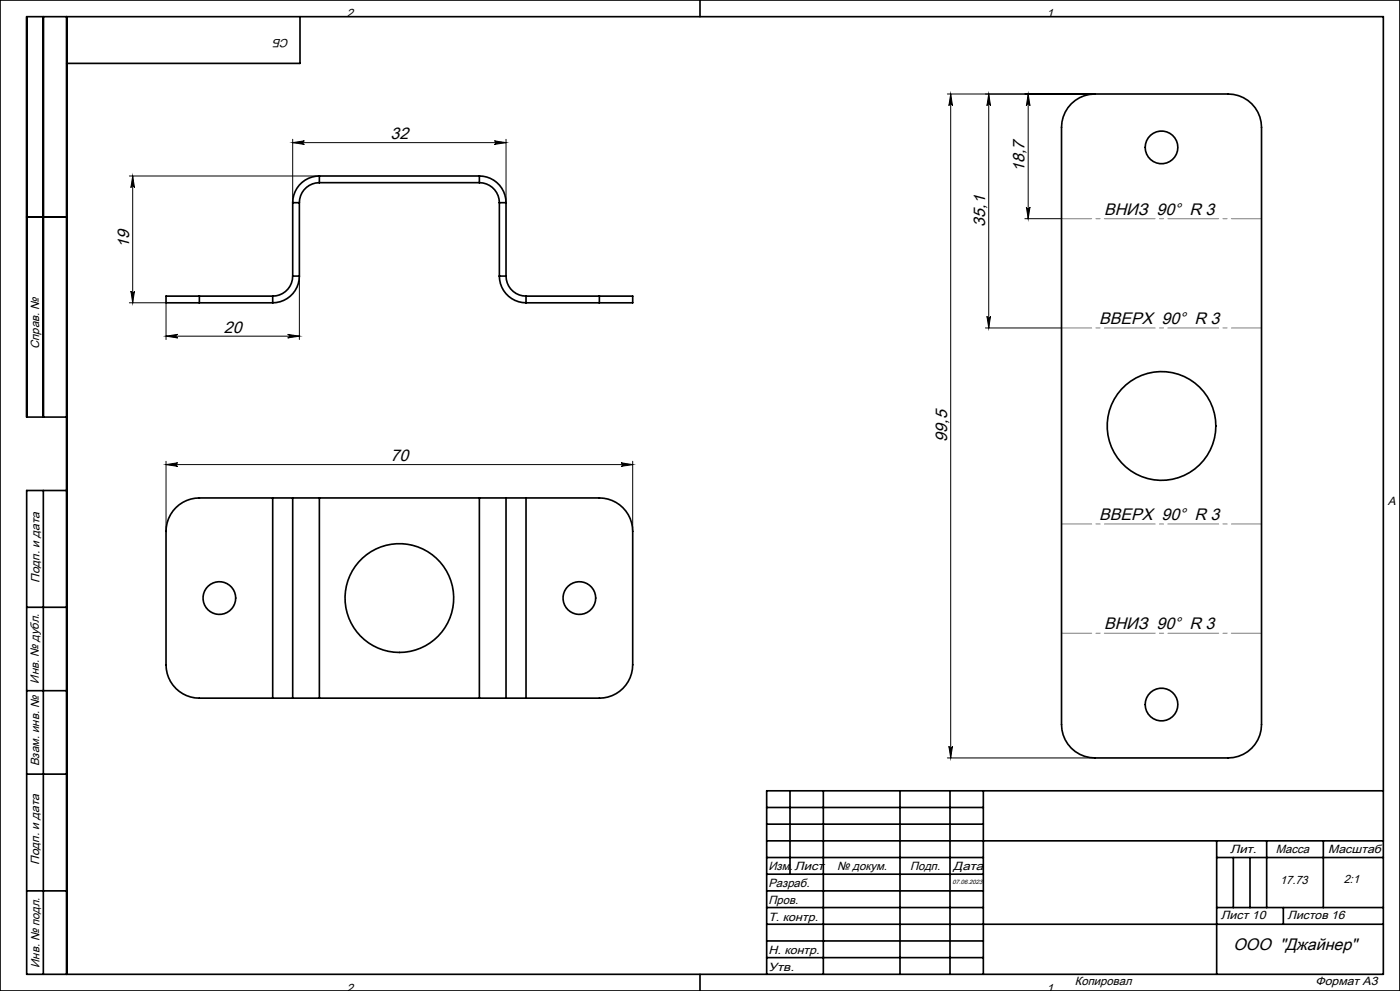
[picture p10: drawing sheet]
<svg xmlns="http://www.w3.org/2000/svg" width="420mm" height="297mm" viewBox="0 0 420 297" stroke-linecap="round" stroke-linejoin="round" font-family="sans-serif">
<g fill="none" stroke="#000" stroke-width=".3">
<path d="M284.2 28.2h44.2M285.2 28.2v199M285.2 28.2l.5 3.5a.54 .54 0 0 0-.5-.5 .54 .54 0 0 0-.5 .5zM296.6 28.2v70.1M296.6 28.2l.6 3.5a.54 .54 0 0 0-.6-.5 .54 .54 0 0 0-.5 .5zM308.5 28.2v37.3M308.5 28.2l.5 3.5a.54 .54 0 0 0-.5-.5 .54 .54 0 0 0-.6 .5zM38.8 52.7h57M39.8 52.7v38M39.8 52.7l.5 3.5a.54 .54 0 0 0-.5-.5 .54 .54 0 0 0-.5 .5zM87.8 41.7v19M87.8 42.7h64"/>
<path d="M87.8 42.7l3.5-.5a.54 .54 0 0 0-.5 .5 .54 .54 0 0 0 .5 .6zM148.3 42.2l3.5 .5-3.5 .6a.54 .54 0 0 0 .5-.6 .54 .54 0 0 0-.5-.5zM151.8 41.7v19M307.5 65.5h10.9M307.9 62a.54 .54 0 0 0 .6 .6 .54 .54 0 0 0 .5-.6l-.5 3.5zM38.8 90.7l11 .1v10.9M39.3 87.2a.54 .54 0 0 0 .5 .6 .54 .54 0 0 0 .5-.6l-.5 3.5zM89.8 82.8v18.9M295.6 98.3h22.8M296.1 94.8a.54 .54 0 0 0 .5 .5 .54 .54 0 0 0 .6-.5l-.6 3.5zM49.8 100.7l3.5-.5a.54 .54 0 0 0-.5 .5 .54 .54 0 0 0 .5 .6zM49.8 100.7h40"/>
<path d="M86.3 100.2l3.5 .5-3.5 .6a.54 .54 0 0 0 .5-.6 .54 .54 0 0 0-.5-.5zM49.8 139.2l3.5-.5a.54 .54 0 0 0-.5 .5 .54 .54 0 0 0 .5 .6zM49.8 138.2v21M49.8 139.2h140M186.3 138.7l3.5 .5-3.5 .6a.54 .54 0 0 0 .5-.6 .54 .54 0 0 0-.5-.5zM189.8 138.2v21M284.2 227.2h44.2M284.7 223.7a.54 .54 0 0 0 .5 .5 .54 .54 0 0 0 .5-.5l-.5 3.5z"/>
</g>
<g fill="none" stroke="#000" stroke-width=".5">
<path d="M0 0h420v297h-420zM13 5v120M20 5v287M90 5v14h-70M210 0v5M321.4 31.1a10 10 0 0 1 7.1-2.9h40a10 10 0 0 1 10 10v179a10 10 0 0 1-10 10h-40a10 10 0 0 1-10-10v-179a10 10 0 0 1 2.9-7.1zM95.8 52.7a8 8 0 0 0-8 8M95.8 54.7a6 6 0 0 0-6 6M95.8 52.7v2M95.8 52.7h48M95.8 54.7h48M143.8 52.7a8 8 0 0 1 8 8"/>
<path d="M143.8 54.7a6 6 0 0 1 6 6M143.8 52.7v2M8 65h12M87.8 60.7h2M87.8 60.7v22M89.8 60.7v22M149.8 60.7h2M149.8 60.7v22M151.8 60.7v22M59.8 88.7h-10v2h10M59.8 90.7h22M59.8 88.7v2"/>
<path d="M59.8 88.7h22M81.8 88.7v2M87.8 82.7a6 6 0 0 1-6 6M87.8 82.7h2M89.8 82.7a8 8 0 0 1-8 8M149.8 82.7a8 8 0 0 0 8 8M149.8 82.7h2M151.8 82.7a6 6 0 0 0 6 6M157.8 88.7v2M157.8 90.7h22M157.8 88.7h22M179.8 88.7h10v2h-10"/>
<path d="M179.8 88.7v2M20 125h-12v-120h407v287h-407v-145h12M13 147v145M81.8 149.2h6M81.8 149.2h-22a10 10 0 0 0-10 10v40a10 10 0 0 0 10 10h22M81.8 149.2v60M87.8 149.2h8M87.8 149.2v60M95.8 149.2v60M95.8 149.2h48M143.8 149.2h8M143.8 149.2v60"/>
<path d="M151.8 149.2h6M151.8 149.2v60M157.8 149.2h22a10 10 0 0 1 10 10v40a10 10 0 0 1-10 10h-22M157.8 149.2v60M8 182h12M8 207h12M81.8 209.2h6M87.8 209.2h8M95.8 209.2h48M143.8 209.2h8M151.8 209.2h6M8 232h12"/>
<path d="M237 237v25M247 237v55M270 237v55M285 237v55M295 237v55M415 237h-185v55M230 252h185M230 257h65M230 242h65M230 247h65M365 252v40M365 257h50"/>
<path d="M370 257v15M375 257v15M380 252v20M397 252v20M8 267h12M230 277h185M230 272h65M230 262h65M230 267h65M365 272h50M385 272v5M210 292v5"/>
<path d="M230 282h65M230 287h65"/>
<circle cx="348.5" cy="44.2" r="4.9"/>
<circle cx="348.5" cy="127.7" r="16.3"/>
<circle cx="65.8" cy="179.2" r="4.9"/>
<circle cx="119.8" cy="179.2" r="16.3"/>
<circle cx="173.8" cy="179.2" r="4.9"/>
<circle cx="348.5" cy="211.2" r="4.9"/>
</g>
<path d="M318.5 65.5h60M318.5 98.3h60M378.5 157h-60M378.5 189.8h-60" fill="none" stroke="#808080" stroke-width=".3" stroke-dasharray="15.2 1.3 1.3 1.3" stroke-dashoffset="6.2"/>
<g fill="#000">
<path d="M308.5 28.2l.5 3.5a.54 .54 0 0 0-.5-.5 .54 .54 0 0 0-.6 .5zM307.9 62a.54 .54 0 0 0 .6 .6 .54 .54 0 0 0 .5-.6l-.5 3.5zM296.6 28.2l.6 3.5a.54 .54 0 0 0-.6-.5 .54 .54 0 0 0-.5 .5zM296.1 94.8a.54 .54 0 0 0 .5 .5 .54 .54 0 0 0 .6-.5l-.6 3.5z"/>
<path d="M87.8 42.7l3.5-.5a.54 .54 0 0 0-.5 .5 .54 .54 0 0 0 .5 .6zM148.3 42.2l3.5 .5-3.5 .6a.54 .54 0 0 0 .5-.6 .54 .54 0 0 0-.5-.5zM49.8 100.7l3.5-.5a.54 .54 0 0 0-.5 .5 .54 .54 0 0 0 .5 .6zM86.3 100.2l3.5 .5-3.5 .6a.54 .54 0 0 0 .5-.6 .54 .54 0 0 0-.5-.5zM49.8 139.2l3.5-.5a.54 .54 0 0 0-.5 .5 .54 .54 0 0 0 .5 .6zM186.3 138.7l3.5 .5-3.5 .6a.54 .54 0 0 0 .5-.6 .54 .54 0 0 0-.5-.5z"/>
<path d="M39.3 87.2a.54 .54 0 0 0 .5 .6 .54 .54 0 0 0 .5-.6l-.5 3.5zM39.8 52.7l.5 3.5a.54 .54 0 0 0-.5-.5 .54 .54 0 0 0-.5 .5zM284.7 223.7a.54 .54 0 0 0 .5 .5 .54 .54 0 0 0 .5-.5l-.5 3.5zM285.2 28.2l.5 3.5a.54 .54 0 0 0-.5-.5 .54 .54 0 0 0-.5 .5z"/>
</g>
<g font-size="5">
<text x="117.1" y="41.7">32</text>
<text x="307.4" y="51.5" transform="rotate(-90 307.4 51.5)">18,7</text>
<text x="331.2" y="64.5">ВНИЗ 90° R 3</text>
<text x="295.5" y="67.9" transform="rotate(-90 295.5 67.9)">35,1</text>
<text x="38.7" y="74.4" transform="rotate(-90 38.7 74.4)">19</text>
<text x="67.1" y="99.7">20</text>
<text x="329.7" y="97.2">ВВЕРХ 90° R 3</text>
<text x="284.1" y="132.3" transform="rotate(-90 284.1 132.3)">99,5</text>
<text x="117.1" y="138.2">70</text>
<text x="329.7" y="156">ВВЕРХ 90° R 3</text>
<text x="331.2" y="188.6">ВНИЗ 90° R 3</text>
<text x="370.1" y="284.6">ООО &quot;Джайнер&quot;</text>
</g>
<g font-size="3.6">
<text x="104" y="5.2">2</text>
<text x="314" y="5.2">1</text>
<text x="86.8" y="11.7" transform="rotate(-180 86.8 11.7)">СБ</text>
<text x="11.7" y="104.5" transform="rotate(-90 11.7 104.5)">Справ. №</text>
<text x="416.4" y="151.2">A</text>
<text x="11.9" y="174.7" transform="rotate(-90 11.9 174.7)">Подп. и дата</text>
<text x="11.7" y="204.9" transform="rotate(-90 11.7 204.9)">Инв. № дубл.</text>
<text x="11.7" y="229.6" transform="rotate(-90 11.7 229.6)">Взам. инв. №</text>
<text x="369" y="255.7">Лит.</text>
<text x="382.8" y="255.7">Масса</text>
<text x="398.4" y="255.8">Масштаб</text>
<text x="11.7" y="259.2" transform="rotate(-90 11.7 259.2)">Подп. и дата</text>
<text x="230.5" y="260.6">Изм.</text>
<text x="238.4" y="260.6">Лист</text>
<text x="251.1" y="260.6">№ докум.</text>
<text x="273" y="260.6">Подп.</text>
<text x="286" y="260.6">Дата</text>
<text x="230.5" y="265.9">Разраб.</text>
<text x="384" y="264.9">17.73</text>
<text x="403.1" y="264.6">2:1</text>
<text x="230.5" y="275.9">Т. контр.</text>
<text x="230.6" y="270.9">Пров.</text>
<text x="366.2" y="275.5">Лист 10</text>
<text x="386.3" y="275.4">Листов 16</text>
<text x="230.6" y="285.9">Н. контр.</text>
<text x="11.9" y="290" transform="rotate(-90 11.9 290)">Инв. № подл.</text>
<text x="230.6" y="290.9">Утв.</text>
<text x="104" y="297.2">2</text>
<text x="314" y="297.2">1</text>
<text x="322.5" y="295.3">Копировал</text>
<text x="394.6" y="295.2">Формат А3</text>
</g>
<text font-size="1.8" x="285.8" y="265">07.06.2023</text>
</svg>
